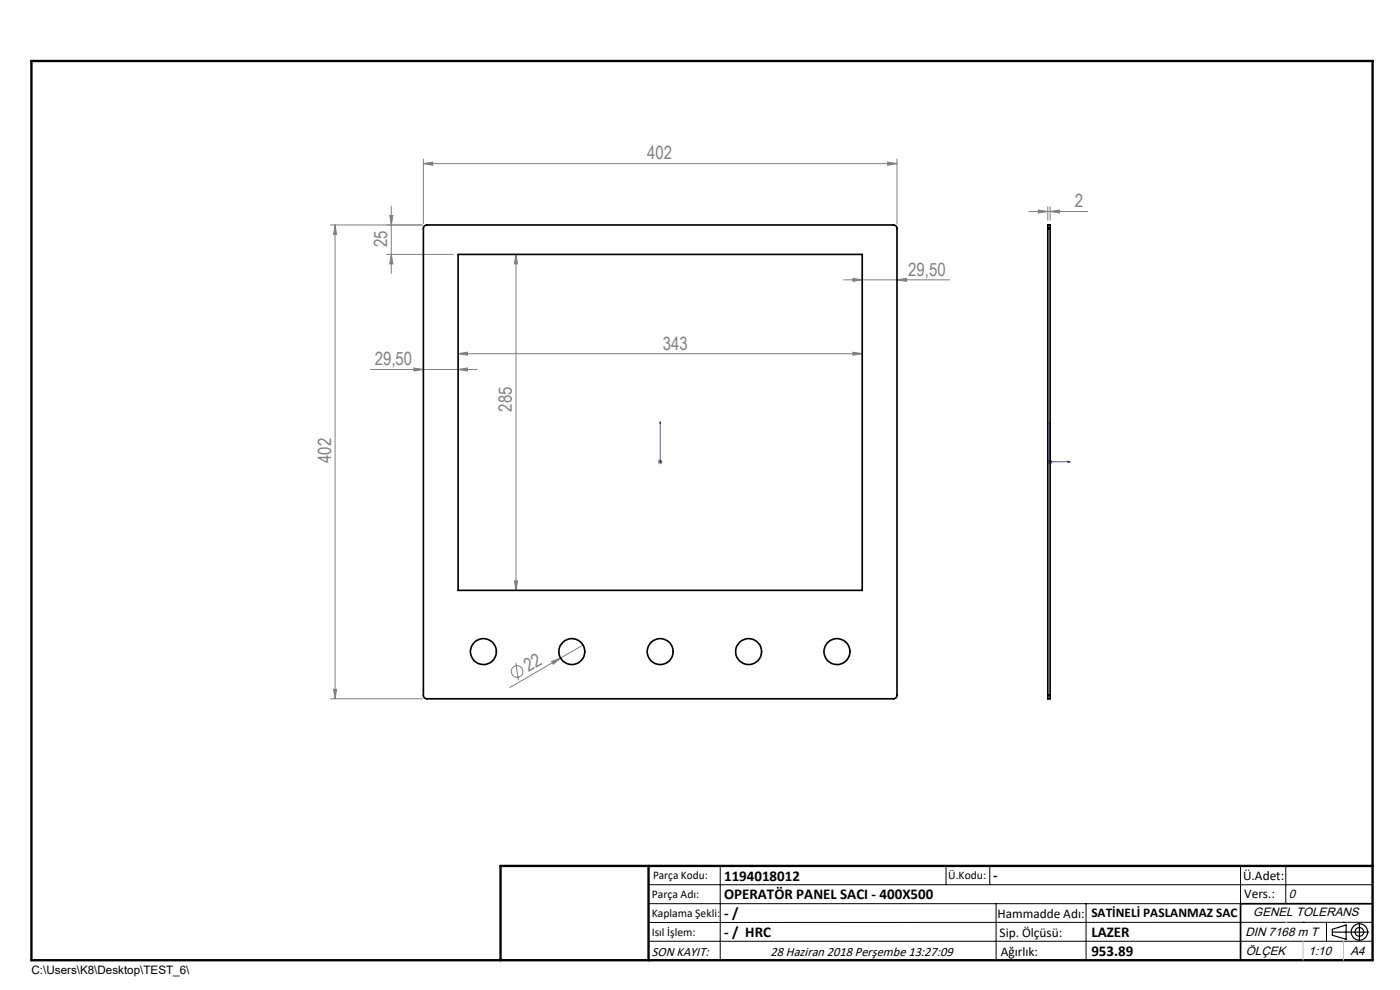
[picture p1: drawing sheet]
<svg xmlns="http://www.w3.org/2000/svg" width="297mm" height="210mm" viewBox="0 0 297 210" stroke-linecap="round" stroke-linejoin="round" font-family="sans-serif">
<g fill="none" stroke="#808080" stroke-width=".21">
<path d="M89.8 34.7l2-.3v.7zM89.8 33.7v13.8M89.8 34.7h100.5M188.3 34.4l2 .3-2 .4zM190.3 33.7v13.8M70.1 47.7h19.5M71.1 47.7v100.5M71.1 47.7l.3 2h-.6zM82 54h14.2M82.7 45.7h.7l-.4 2zM83 54l.4 2h-.7zM83 43.7v14.3"/>
<path d="M109.5 54v71.2M109.5 54l.3 2h-.7zM178.9 59.4h22.6M180.9 59l2 .4-2 .3zM190.3 59.4l2-.4v.7zM218.3 44.9h12.4M220.3 44.5l2 .4-2 .3zM222.3 43.9v2.8M222.8 44.9l2-.4v.7zM222.8 43.9v2.8M78.6 78.4h22.6M87.8 78.1l2 .3-2 .3z"/>
<path d="M97.2 75l2-.3v.6zM97.2 78.4l2-.3v.6zM97.2 75h85.7M180.9 74.7l2 .3-2 .3zM139.6 98h.9M139.7 97.6l.7 .7M140.1 97.5v1M140.4 97.6l-.7 .7M222.3 98h1M222.4 97.6l.7 .7M222.8 97.5v1M223.1 97.6l-.7 .7"/>
<path d="M109.1 123.2h.7l-.3 2zM123.7 136.8l-15.5 9M70.1 148.2h19.5M70.8 146.2h.6l-.3 2zM109.4 140.6l.6 3.7M117 140.3l1.9-.7-1.5 1.3z"/>
<circle cx="109.7" cy="142.4" r="1.24"/>
</g>
<g fill="none" stroke="#000" stroke-width=".25">
<path d="M282.6 197.7h7.8M282.6 197.1l3-.9v3l-3-.8zM288.4 195.8v3.8M106.2 203.7h185"/>
<circle cx="288.4" cy="197.7" r="1.74"/>
<circle cx="288.4" cy="197.7" r=".93"/>
</g>
<path d="M140.1 97.9v.2zM140.1 89.5v.4v-.4M140.1 98h.1M140.1 89.5v8.5M222.8 89.5v8.5h4.2M222.8 89.5l.1 .4h-.2zM226.6 97.9l.4 .1-.4 .1z" fill="none" stroke="#00f" stroke-width=".21"/>
<g fill="none" stroke="#000" stroke-width=".21">
<path d="M137.6 187.7h153.6M137.6 191.7h153.6M137.6 199.7h153.6M152.8 183.7v20M200.7 183.7v4M210 183.7v4M211.3 191.7v12M230.4 191.7v12M263.2 183.7v20M272.8 183.7v8M276.4 195.6h.1M281.4 195.6v4.1"/>
<path d="M285 195.6h.1M291.2 195.6l-153.6 .1"/>
</g>
<path d="M291.2 191.7h-28v12" fill="none" stroke="#000" stroke-width=".35"/>
<path d="M6.7 12.9h284.5v190.8h-284.5zM137.6 183.7v20M291.2 183.7h-185v20" fill="none" stroke="#000" stroke-width=".5"/>
<path d="M276.4 199.7v4M285 199.7v4" fill="none" stroke="#c0c0c0" stroke-width=".21"/>
<path d="M272.8 195.6h.1" fill="none" stroke="#c0c0c0" stroke-width=".25"/>
<g fill="#00f">
<path d="M140.1 97.9v.2zM140.1 89.5v.4z"/>
<path d="M226.6 97.9l.4 .1-.4 .1zM222.8 89.5l.1 .4h-.2z"/>
</g>
<g fill="#808080">
<path d="M117 140.3l1.9-.7-1.5 1.3z"/>
<path d="M222.8 44.9l2-.4v.7zM220.3 44.5l2 .4-2 .3z"/>
<path d="M89.8 34.7l2-.3v.7zM188.3 34.4l2 .3-2 .4zM180.9 59l2 .4-2 .3zM190.3 59.4l2-.4v.7z"/>
<path d="M97.2 75l2-.3v.6zM180.9 74.7l2 .3-2 .3z"/>
<path d="M97.2 78.4l2-.3v.6zM87.8 78.1l2 .3-2 .3z"/>
<path d="M83 54l.4 2h-.7zM82.7 45.7h.7l-.4 2z"/>
<path d="M71.1 47.7l.3 2h-.6zM70.8 146.2h.6l-.3 2zM109.5 54l.3 2h-.7zM109.1 123.2h.7l-.3 2z"/>
</g>
<g fill="none" stroke="#000" stroke-width=".35">
<path d="M90 47.9l.4-.2h99.1a.72 .72 0 0 1 .8 .8v99a.72 .72 0 0 1-.8 .7h-98.9a.72 .72 0 0 1-.8-.7v-99.2zM97.2 54h85.7v71.2h-85.7zM222.3 48.5v-.8h.5v.8M222.3 48.5h.5M222.3 48.5v99M222.8 48.5v99M222.3 147.5v.7h.5v-.7M222.3 147.5h.5"/>
<circle cx="102.6" cy="138.2" r="2.74"/>
<circle cx="121.3" cy="138.2" r="2.74"/>
<circle cx="140.1" cy="138.2" r="2.74"/>
<circle cx="158.8" cy="138.2" r="2.74"/>
<circle cx="177.6" cy="138.2" r="2.74"/>
</g>
<g font-size="3.9" fill="#808080">
<text x="137.3" y="33.8">402</text>
<text x="228" y="44">2</text>
<text x="82.2" y="52.4" transform="rotate(-90 82.2 52.4)">25</text>
<text x="192.7" y="58.5">29,50</text>
<text x="79.5" y="77.5">29,50</text>
<text x="140.6" y="74.1">343</text>
<text x="108.6" y="87.3" transform="rotate(-90 108.6 87.3)">285</text>
<text x="70.2" y="98.2" transform="rotate(-90 70.2 98.2)">402</text>
<text x="112.1" y="142.6" transform="rotate(-30 112.1 142.6)">22</text>
</g>
<g font-size="3.2">
<text x="153.6" y="186.8">1194018012</text>
<text x="153.6" y="190.8">OPERATÖR PANEL SACI - 400X500</text>
<text x="210.7" y="186.6">-</text>
<text x="153.6" y="194.8">- /</text>
<text x="153.6" y="198.8">- / HRC</text>
<text x="231.5" y="198.7">LAZER</text>
<text x="231.5" y="202.8">953.89</text>
</g>
<g font-size="2.8">
<text x="263.7" y="186.7">Ü.Adet:</text>
<text x="263.9" y="190.5">Vers.:</text>
<text x="211.6" y="194.8">Hammadde Adı:</text>
<text x="231.5" y="194.5">SATİNELİ PASLANMAZ SAC</text>
<text x="138.3" y="202.8">SON KAYIT:</text>
<text x="163.5" y="202.8">28 Haziran 2018 Perşembe 13:27:09</text>
<text x="212.1" y="198.7">Sip. Ölçüsü:</text>
<text x="212.3" y="202.7">Ağırlık:</text>
</g>
<g font-size="2.6">
<text x="273.4" y="190.4">0</text>
<text x="265.9" y="194.4">GENEL TOLERANS</text>
<text x="264.2" y="198.5">DIN 7168 m T</text>
<text x="264.3" y="202.6">ÖLÇEK</text>
<text x="277.6" y="202.6">1:10</text>
<text x="286.5" y="202.6">A4</text>
</g>
<g font-size="2.5">
<text x="138.3" y="190.5">Parça Adı:</text>
<text x="138.5" y="186.5">Parça Kodu:</text>
<text x="201.2" y="186.5">Ü.Kodu:</text>
<text x="138.3" y="194.5">Kaplama Şekli:</text>
<text x="138.3" y="198.6">Isıl İşlem:</text>
<text x="6.7" y="206.7">C:\Users\K8\Desktop\TEST_6\</text>
</g>
</svg>
